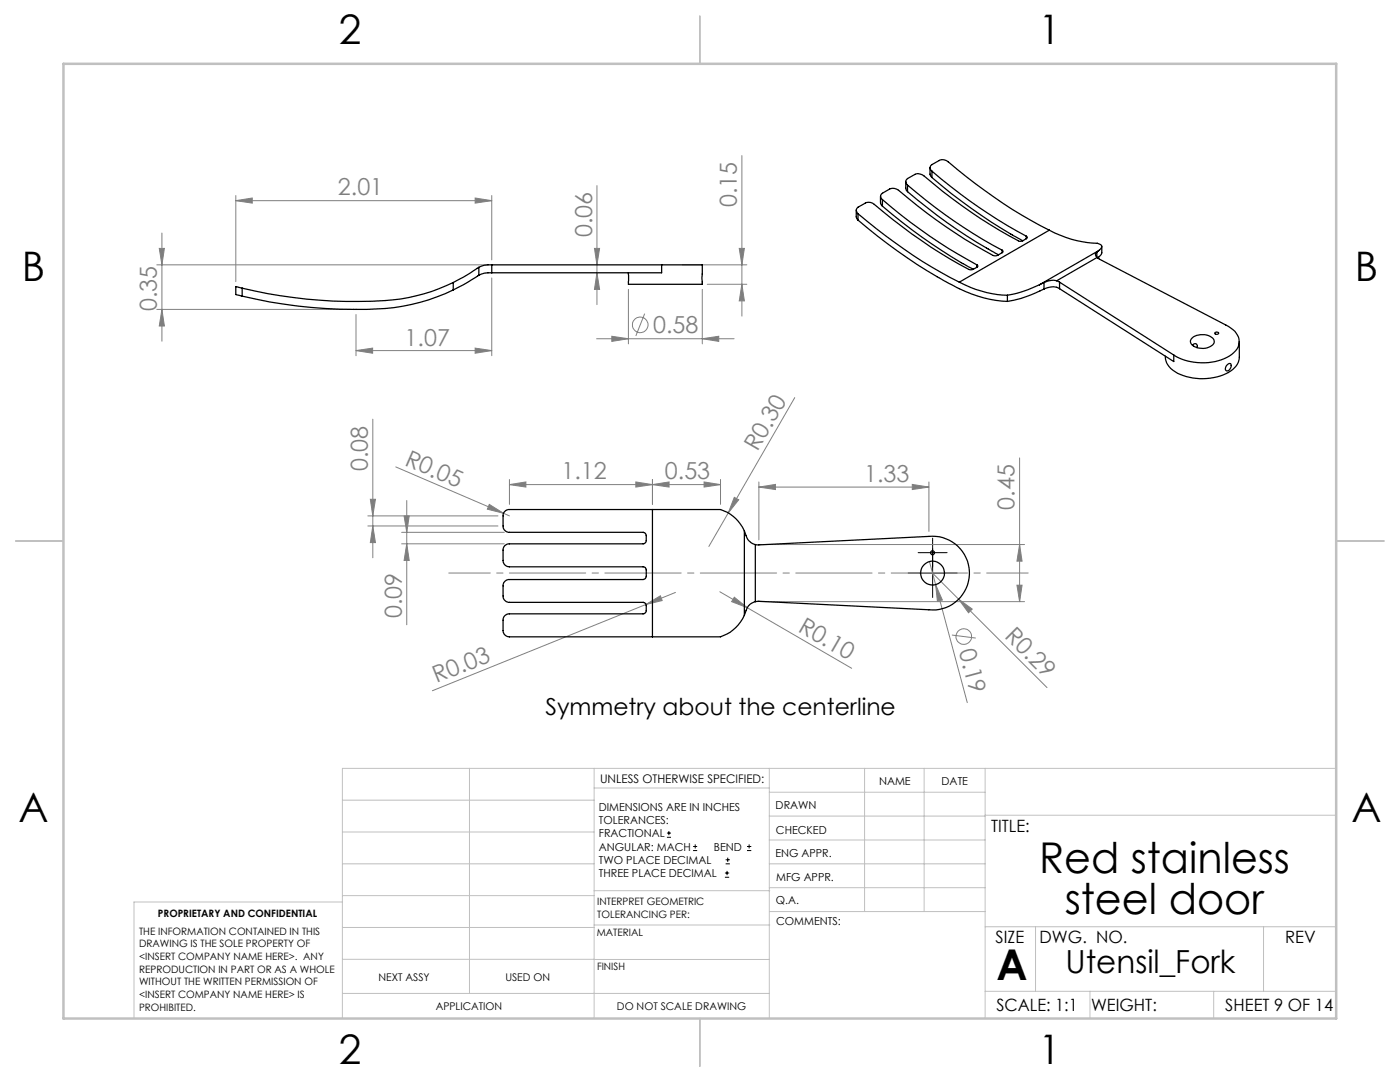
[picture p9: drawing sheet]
<svg xmlns="http://www.w3.org/2000/svg" width="279mm" height="216mm" viewBox="0 0 279 216" stroke-linecap="round" stroke-linejoin="round" font-family="sans-serif">
<g fill="none" stroke="#808080" stroke-width=".2">
<path d="M47.1 39v17.2M94.8 39.5l3.3 .5-3.3 .5zM98.1 39v12.9M119.1 37v23.8M148.1 31v32.1M31.3 52.8h65.8M31.8 49.6h1l-.5 3.2zM32.3 46.5v21.6M47.1 40l3.2-.5v1zM47.1 40h51M98.1 55.5v15.5M118.6 49.6h1.1l-.6 3.2z"/>
<path d="M119.1 54.4l.6 3.3h-1.1zM125.4 57.7v10.9M136.2 52.8h12.8M140.2 57.7v10.9M141.1 56.7h7.9M147.5 49.6h1.1l-.5 3.2zM148.1 56.7l.5 3.3h-1.1zM31.3 61.7h38.8M32.3 61.7l.5 3.4h-1zM71 70l3.4-.5v1zM71 62.8v8.2M71 70h27.1"/>
<path d="M94.8 69.5l3.3 .5-3.3 .5zM119.1 67.6h27.4M122.1 67.1l3.3 .5-3.3 .5zM128.7 62.6l-1.8 4.4M140.2 67.6l3.2-.5v1zM158.6 79.3l-13.3 23M73.9 99.6h1l-.5 3.3zM74.4 83.6v27.7M79 93.2l21.5 9.2M81.2 99.9v24.8M101.7 96.7l3.3-.5v1zM101.7 96.7h42.1"/>
<path d="M101.7 95.7v4.9M126.9 96.2l3.3 .5-3.3 .5zM130.2 96.7l3.3-.5v1zM130.2 95.7v4.9M140.5 96.2l3.3 .5-3.3 .5zM143.8 95.7v4.9M146.5 99.2l.9 .5-2.1 2.6zM151.4 97.2l3.4-.5v1zM151.4 96.2v11.5M151.4 97.2h34M182.1 96.7l3.3 .5-3.3 .5zM185.4 96.2v9.8"/>
<path d="M203.5 91.4v28.7M73.4 105h26M73.4 102.9h26M74.4 105l.5 3.3h-1zM80.2 106.2h20.4M80.2 108.5h20.4M80.6 102.9h1.1l-.5 3.3zM81.2 108.5l.5 3.3h-1.1zM97.6 100.6l2.9 1.8-3.2-.8zM100.5 102.4l1.2 .5M134.8 118.2l-5.9 2.4M143.7 118.1l5.4 3.1"/>
<path d="M145.3 102.3l-3.8 6.7M146.5 119.2l2.6 2-3.1-1.1zM151.7 108.7h52.8M185.5 112l1.2 4.7M186.1 114.4l5.2 5.2M186.7 116.7l1.4 3-1 .3zM186.7 116.7l6.3 23.5M191.3 119.6l2.7 1.9-.7 .8zM191.3 119.6l17.7 17.6M203 116.8h1l-.5 3.3zM203.5 108.7l.5 3.3h-1zM128.9 120.6l2.9-1.7 .4 .9z"/>
<path d="M128.9 120.6l-42.6 17.2M149.1 121.2l20.9 12.2M151.7 120.1h52.8M190 126.7l4.7 .6"/>
<circle cx="127.8" cy="64.8" r="1.56"/>
<circle cx="192.4" cy="127" r="1.55"/>
</g>
<g fill="none" stroke="#000" stroke-width=".2">
<path d="M183.6 114.4h5M183.6 110.3h5M186.1 107.8v9.1M133.1 167.1h.8M133.1 166.2h.8M133.5 165.8v.9M138.3 169.7h.8M138.3 168.9h.8M138.7 168.5v.8M144.7 175h.8M144.7 174.2h.8M144.8 172.4h.9"/>
<path d="M144.8 171.6h.9M145.1 173.8v.8M145.2 171.1v.9M149.1 169.7h.8M149.1 168.9h.8M149.5 168.5v.8"/>
</g>
<path d="M183.6 114.3h-2.4M183.6 110.3h-.4M186.1 111.8v-2.3M186.1 116.8v2.4M186.1 107.8v-.4M186.1 112.8v.4M188.6 114.3h2.4M188.6 110.3h.4" fill="none" stroke="#000" stroke-width=".2" stroke-dasharray="15.2 1.3 1.3 1.3"/>
<path d="M89.6 114.3h115.6" fill="none" stroke="#808080" stroke-width=".2" stroke-dasharray="15.2 1.3 1.3 1.3" stroke-dashoffset="6.9"/>
<g fill="none" stroke="#c0c0c0" stroke-width=".2">
<path d="M68.3 159.7h50.3M93.7 153.3v44.9M118.6 153.3v49.9M118.6 157.2h34.9M153.5 153.3v49.9M153.5 158.1h43.1M172.5 153.3v28.6M184.4 153.3v28.6M196.6 153.3v49.9M266.7 153.3h-198.4v49.9M68.3 178.7h50.3M68.3 172.4h50.3"/>
<path d="M68.3 166h50.3M68.3 180h-41.6v23.2M118.6 177.7h35M153.5 167.6h43.1M153.5 162.8h43.1M153.5 172.4h43.1M153.5 177.1h43.1M196.6 162.7h70.1M68.3 198.2h85.2M68.3 191.4l85.2 .1M68.3 185.1h50.3M118.6 184.6h35"/>
<path d="M153.6 181.9h43M196.6 197.8h70.1M196.6 184.9h70.1M206.7 184.9v12.9M217.5 197.8v5.4M242.2 197.8v5.4M252.2 184.9v12.9"/>
</g>
<path d="M139.7 3.2v9.5M3.1 107.9h9.6M266.7 107.9h9.5M139.7 203.2v9.6" fill="none" stroke="#c0c0c0" stroke-width=".25"/>
<path d="M12.7 12.7h254v190.5h-254z" fill="none" stroke="#c0c0c0" stroke-width=".5"/>
<g fill="#808080">
<path d="M97.6 100.6l2.9 1.8-3.2-.8z"/>
<path d="M128.9 120.6l2.9-1.7 .4 .9z"/>
<path d="M146.5 99.2l.9 .5-2.1 2.6z"/>
<path d="M186.7 116.7l1.4 3-1 .3z"/>
<path d="M191.3 119.6l2.7 1.9-.7 .8z"/>
<path d="M146.5 119.2l2.6 2-3.1-1.1z"/>
<path d="M140.2 67.6l3.2-.5v1zM122.1 67.1l3.3 .5-3.3 .5zM140.5 96.2l3.3 .5-3.3 .5zM130.2 96.7l3.3-.5v1z"/>
<path d="M47.1 40l3.2-.5v1zM94.8 39.5l3.3 .5-3.3 .5zM71 70l3.4-.5v1zM94.8 69.5l3.3 .5-3.3 .5zM151.4 97.2l3.4-.5v1zM182.1 96.7l3.3 .5-3.3 .5zM101.7 96.7l3.3-.5v1zM126.9 96.2l3.3 .5-3.3 .5z"/>
<path d="M148.1 56.7l.5 3.3h-1.1zM147.5 49.6h1.1l-.5 3.2zM119.1 54.4l.6 3.3h-1.1zM118.6 49.6h1.1l-.6 3.2zM32.3 61.7l.5 3.4h-1zM31.8 49.6h1l-.5 3.2zM203 116.8h1l-.5 3.3zM203.5 108.7l.5 3.3h-1zM74.4 105l.5 3.3h-1zM73.9 99.6h1l-.5 3.3z"/>
<path d="M80.6 102.9h1.1l-.5 3.3zM81.2 108.5l.5 3.3h-1.1z"/>
</g>
<g fill="none" stroke="#000" stroke-width=".25">
<path d="M175.7 39.2v1.2M176.1 39.8a103.4 103.4 0 0 0 18.8 13M176.1 39.8a.73 .73 0 0 1 0-1.2l1.5-.9a1.68 1.68 0 0 1 1.7 .3 97.3 97.3 0 0 0 19.2 13l.6-.1 .9-.5M176.1 39.8v1.3M180.8 36.2v1.4l.3 .6M181.1 36.9a102.6 102.6 0 0 0 18.9 13M181.1 36.9a.81 .81 0 0 1 0-1.3l1.5-.8a1.55 1.55 0 0 1 1.8 .3 96 96 0 0 0 19.1 13.1 1.7 1.7 0 0 0 1.3-.6M181.1 38.2a99.3 99.3 0 0 0 18.2 12.6M181.1 36.9v1.3M185.6 33.4v1.3M185.6 34.7l.4 .7M186 34.1a105.6 105.6 0 0 0 18.8 13"/>
<path d="M186 34.1a.77 .77 0 0 1 0-1.3l1.4-.8a1.53 1.53 0 0 1 1.8 .3 103.9 103.9 0 0 0 20.2 13.6M186 35.4a101.1 101.1 0 0 0 18.1 12.6M186 34.1v1.3M48.3 57.5l-1.2-.3v1.6l1.2 .3M48.3 57.5v1.6M90.5 57.9a42.9 42.9 0 0 1-19.9 3.8 95.7 95.7 0 0 1-22.3-2.6M90.5 56.4a39.4 39.4 0 0 1-18.9 3.7 94.6 94.6 0 0 1-23.3-2.6M90.5 56.4v1.5M95.6 54.9l-2.6 1.7-2.5 1.3M95.6 53.3l-2.6 1.7-2.5 1.4M95.6 53.3v1.6M98.1 52.8l-1.4 .1-1.1 .4"/>
<path d="M98.1 54.4l-1.4 .1-1.1 .4M98.1 52.8v1.6M98.1 52.8h33.9M132 52.8h8.2v3.9h-14.8v-2.3M132 52.8v1.6h-33.9M170.9 41.9v1.4l.3 .6M171.2 43.9a92.3 92.3 0 0 0 21.5 14.3l3.7 1.2 2.4 .5 2.2 .2M171.2 42.7a105.7 105.7 0 0 0 20.3 13.6M171.2 42.7a.81 .81 0 0 1 0-1.4 2.91 2.91 0 0 1 2.5-.9l.4 .1a104.9 104.9 0 0 0 19.5 13.3h.5l.8-.5M171.2 42.7v1.2M175.8 40.4l.3 .7M176.1 41.1a101.1 101.1 0 0 0 18.1 12.6"/>
<path d="M191.5 56.3a22.5 22.5 0 0 0 9.5 2.6M194.9 52.8l.3 .3-.3 .2M194.9 52.8v.5M200 49.9a.26 .26 0 0 1 .2 .3 .26 .26 0 0 1-.2 .2M200 49.9v.5M201 58.9v1.2M204.8 47.1l.2 .3-.2 .2M204.8 47.1v.5M207.4 56.8a24.2 24.2 0 0 1-6.4 2.1M208.4 57.7a25.8 25.8 0 0 1-7.4 2.4M208.4 56.4l-1 .4M208.4 56.4v1.3"/>
<path d="M209.4 45.9a21.3 21.3 0 0 0 9.6 2.6l.5 .3a.51 .51 0 0 1 .4 .4 .51 .51 0 0 1-.3 .5l-.2 .3M209.4 45.9l-17.9 10.4M210.9 56l.6 .3M210.9 56h-1.1l-1.4 .4M211.5 57.6l-.3-.1a3 3 0 0 0-2.8 .2M211.5 56.3l22.7 14.5M211.5 57.6l22.7 14.5v-1.3M211.5 56.3v1.3M218.9 50.3a.6 .6 0 0 0 .1 1.1M218.9 50.3v1M219 51.4l.3 .2 25.3 13.2a3.9 3.9 0 0 1 2.7 3.6 4.8 4.8 0 0 1-3.5 3.4 11.6 11.6 0 0 1-9.6-1M219 51.4l-8.1 4.6"/>
<path d="M219.4 50l-12 6.8M219.4 50l-.5 .3M219.9 49.2v1.4l-.8 .9M237.8 67.6a3.3 3.3 0 0 1 4.4 .1 1.13 1.13 0 0 1-1 1.6 2.82 2.82 0 0 1-3.6-1zM238 68.9a.5 .5 0 0 1 .7-.3 .5 .5 0 0 1 .2 .8M242.5 66.4a.44 .44 0 0 1 .7 .2 .4 .4 0 0 1-.4 .1 .4 .4 0 0 1-.3-.3zM244.9 72.8l.6-.3a.84 .84 0 0 1 .1 1 .84 .84 0 0 1-.9 .4l-.2-.4zM247.3 68.2v3.1a3.9 3.9 0 0 1-2.6 3.3 11.2 11.2 0 0 1-10.6-.7 3.2 3.2 0 0 1-1.5-2.8M130.2 101.7h12.2a5.6 5.6 0 0 1 4.4 1.8l1 1.1 .8 1.3M130.2 101.7h-28.5a1.25 1.25 0 0 0-1.3 1.2v2.1a1.26 1.26 0 0 0 1.3 1.2h26.6a.66 .66 0 0 1 .7 .7l-.1 1a.6 .6 0 0 1-.6 .6h-26.6a1.25 1.25 0 0 0-1.3 1.3v2a1.26 1.26 0 0 0 1.3 1.3h26.6a.6 .6 0 0 1 .7 .6l-.1 1.3a.6 .6 0 0 1-.6 .6h-26.6a1.25 1.25 0 0 0-1.3 1.3v2a1.26 1.26 0 0 0 1.3 1.3h26.6a.66 .66 0 0 1 .7 .6l-.1 1.1a.6 .6 0 0 1-.6 .6h-26.6a1.25 1.25 0 0 0-1.3 1.3v2a1.26 1.26 0 0 0 1.3 1.3h28.5M130.2 101.7v25.4M148.6 105.9l.3 1a2.5 2.5 0 0 0 1.8 1.8"/>
<path d="M148.6 105.9v16.9M150.7 108.7h.7l34-1.7a7.4 7.4 0 0 1 8.1 7.4 7.4 7.4 0 0 1-8.1 7.3l-34-1.7-.7 .1M150.7 108.7v11.4M148.6 122.8a7.9 7.9 0 0 1-4.8 4.3h-13.6M150.7 120.1l-.7 .3-.6 .5-.8 1.9"/>
<circle cx="186.1" cy="114.4" r="2.38"/>
<circle cx="186.1" cy="110.3" r=".39"/>
</g>
<g font-size="8.5">
<text x="207.4" y="174.2">Red stainless</text>
<text x="212.5" y="182.3">steel door</text>
<text x="198.9" y="195.5">A</text>
</g>
<g font-size="8.1">
<text x="67.6" y="8.9">2</text>
<text x="207.3" y="8.9">1</text>
<text x="4.4" y="56.2">B</text>
<text x="270.4" y="56.2">B</text>
<text x="3.7" y="164.1">A</text>
<text x="269.7" y="164.1">A</text>
<text x="67.6" y="212.4">2</text>
<text x="207.3" y="212.4">1</text>
</g>
<text font-size="6.3" x="212.6" y="194.1">Utensil_Fork</text>
<g font-size="4.7" fill="#808080">
<text x="67.4" y="39">2.01</text>
<text x="147.1" y="41.4" transform="rotate(-90 147.1 41.4)">0.15</text>
<text x="118.2" y="47.4" transform="rotate(-90 118.2 47.4)">0.06</text>
<text x="31.3" y="62.1" transform="rotate(-90 31.3 62.1)">0.35</text>
<text x="80.8" y="68.9">1.07</text>
<text x="130.4" y="66.5">0.58</text>
<text x="73.4" y="94" transform="rotate(-90 73.4 94)">0.08</text>
<text x="80.6" y="92.8" transform="rotate(23 80.6 92.8)">R0.05</text>
<text x="112.1" y="95.7">1.12</text>
<text x="132.7" y="95.7">0.53</text>
<text x="151.2" y="90.2" transform="rotate(-60 151.2 90.2)">R0.30</text>
<text x="172.5" y="96.1">1.33</text>
<text x="202.5" y="101.7" transform="rotate(-90 202.5 101.7)">0.45</text>
<text x="80.2" y="123.4" transform="rotate(-90 80.2 123.4)">0.09</text>
<text x="159.1" y="125.9" transform="rotate(30 159.1 125.9)">R0.10</text>
<text x="191.4" y="129.9" transform="rotate(75 191.4 129.9)">0.19</text>
<text x="200.3" y="127.1" transform="rotate(45 200.3 127.1)">R0.29</text>
<text x="87.1" y="136.4" transform="rotate(-22 87.1 136.4)">R0.03</text>
</g>
<text font-size="4.7" x="108.8" y="142.6">Symmetry about the centerline</text>
<g font-size="3.4">
<text x="197.8" y="166">TITLE:</text>
<text x="198.7" y="188.1">SIZE</text>
<text x="207.5" y="188.1">DWG. NO.</text>
<text x="256.5" y="188.2">REV</text>
<text x="198.8" y="201.7">SCALE: 1:1</text>
<text x="217.7" y="201.8">WEIGHT:</text>
<text x="244.5" y="201.7">SHEET 9 OF 14</text>
</g>
<text font-size="2.4" x="119.8" y="156.2">UNLESS OTHERWISE SPECIFIED:</text>
<g font-size="2.2">
<text x="119.5" y="161.8">DIMENSIONS ARE IN INCHES</text>
<text x="154.8" y="161.4">DRAWN</text>
<text x="175.4" y="156.6">NAME</text>
<text x="187.9" y="156.7">DATE</text>
<text x="119.5" y="164.4">TOLERANCES:</text>
<text x="119.5" y="167.1">FRACTIONAL</text>
<text x="154.9" y="166.3">CHECKED</text>
<text x="119.5" y="169.7">ANGULAR: MACH</text>
<text x="119.5" y="172.4">TWO PLACE DECIMAL</text>
<text x="142.5" y="169.7">BEND</text>
<text x="154.8" y="171">ENG APPR.</text>
<text x="119.5" y="175">THREE PLACE DECIMAL</text>
<text x="154.9" y="175.7">MFG APPR.</text>
<text x="154.9" y="180.4">Q.A.</text>
<text x="154.9" y="184.6">COMMENTS:</text>
</g>
<g font-size="2.1">
<text x="75.5" y="195.7">NEXT ASSY</text>
<text x="100.9" y="195.7">USED ON</text>
<text x="86.9" y="201.5">APPLICATION</text>
<text x="123.1" y="201.6">DO NOT SCALE DRAWING</text>
</g>
<g font-size="2">
<text x="31.5" y="182.9">PROPRIETARY AND CONFIDENTIAL</text>
<text x="119.2" y="180.6">INTERPRET GEOMETRIC</text>
<text x="119.2" y="183.1">TOLERANCING PER:</text>
<text x="27.8" y="186.5">THE INFORMATION CONTAINED IN THIS</text>
<text x="27.8" y="189">DRAWING IS THE SOLE PROPERTY OF</text>
<text x="27.8" y="191.6">&lt;INSERT COMPANY NAME HERE&gt;. ANY</text>
<text x="119.1" y="186.7">MATERIAL</text>
<text x="27.8" y="194.1">REPRODUCTION IN PART OR AS A WHOLE</text>
<text x="27.8" y="196.6">WITHOUT THE WRITTEN PERMISSION OF</text>
<text x="119.1" y="193.5">FINISH</text>
<text x="27.8" y="199.1">&lt;INSERT COMPANY NAME HERE&gt; IS</text>
<text x="27.8" y="201.7">PROHIBITED.</text>
</g>
</svg>
